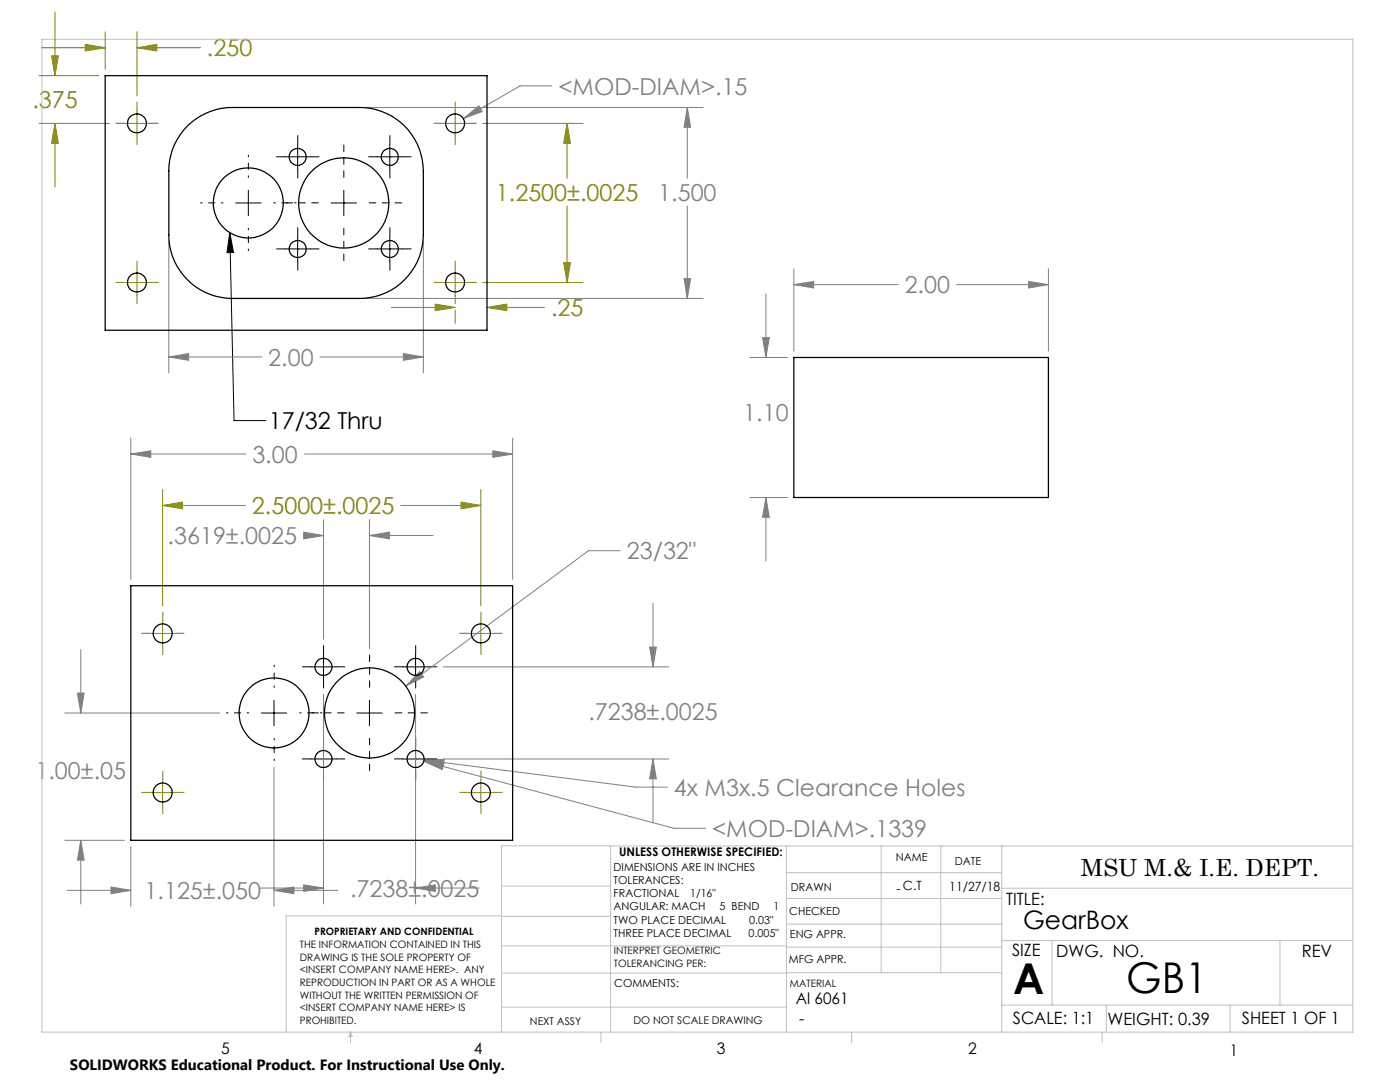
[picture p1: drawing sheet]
<svg xmlns="http://www.w3.org/2000/svg" width="279mm" height="216mm" viewBox="0 0 279 216" stroke-linecap="round" stroke-linejoin="round" font-family="sans-serif">
<g fill="none" stroke="#000" stroke-width=".2">
<path d="M49.6 38v5M56.9 31.3h5M59.4 28.8v5M68.6 38v5M75.2 31.3h5.1M77.8 28.8v5M45.9 46.4l.7 4h-1.3zM45.9 46.4l.8 37.5h6.4M47 40.5h5.1M56.9 49.7h5M59.4 47.1v5.1M66.1 40.5h5.1"/>
<path d="M75.2 49.7h5.1M77.8 47.1v5.1M54.7 139.7v5.1M62 133.1h5.1M64.6 130.5v5.1M73.7 139.7v5.1M80.4 133.1h5.1M82.9 130.5v5.1M52.1 142.3h5.1M62 151.4h5.1M64.6 148.9v5.1M71.2 142.3h5.1"/>
<path d="M80.4 151.4h5.1M82.9 148.9v5.1"/>
</g>
<g fill="none" stroke="#808000" stroke-width=".2">
<path d="M7.8 15.1h11.9M8.3 9.5h12.7M10.3 11.1h1.3l-.6 4zM11 2.4v12.7M17 8.9l4 .6-4 .7zM21 6.3v7.5M27.3 9.5l4-.6v1.3zM27.3 6.3v12.8M27.3 9.5h12.7M7.8 24.6h14M11 24.6l.6 4h-1.3zM11 24.6v12.7"/>
<path d="M24.8 24.6h5.1M27.3 22.1v5.1M88.3 24.6h5.1M90.8 22.1v5.1M96.3 24.6h20M113.2 24.6l.6 4h-1.3zM113.2 24.6v11M24.8 56.4h5.1M27.3 53.8v5.1M88.3 56.4h5.1M90.8 53.8v5.1M96.3 56.4h20"/>
<path d="M112.5 52.4h1.3l-.6 4zM113.2 41.1v15.3M78.1 61.3h12.7M86.9 60.7l3.9 .6-3.9 .7zM90.8 61.9v2.6M97.2 61.3l3.9-.6v1.3zM97.2 61.3h11.5M32.5 97.7v23.2M96 97.7v23.2M32.5 100.9l3.9-.7v1.3zM32.5 100.9h16.5M80 100.9h16"/>
<path d="M92 100.2l4 .7-4 .6zM29.9 126.4h5.1M32.5 123.9v5M93.4 126.4h5.1M96 123.9v5M29.9 158.2h5.1M32.5 155.6v5.1M93.4 158.2h5.1M96 155.6v5.1"/>
</g>
<g fill="none" stroke="#808080" stroke-width=".2">
<path d="M110.1 17.1h-6.3l-11.3 6.6M73.1 21.4h67.2M92.5 23.7l3.1-2.6 .6 1.2zM137.2 21.4l.6 4h-1.3zM137.2 21.4v14.2M33.7 48.1v26.3M73.1 59.5h67.2M84.5 48.1v26.3M136.5 55.6h1.3l-.6 3.9zM137.2 41.1v18.4M152.9 58.6v12.7M158.4 56.8l4-.6v1.3z"/>
<path d="M158.4 53.6v16.5M158.4 56.8h20.8M190.9 56.8h18.3M205.3 56.2l3.9 .6-3.9 .7zM209.2 53.6v16.5M33.7 71.2l3.9-.6v1.3zM33.7 71.2h18.5M63.9 71.2h20.6M80.5 70.6l4 .6-4 .7zM149.7 71.3h7.5M152.2 67.4h1.3l-.6 3.9zM26.1 90.6l4-.6v1.3z"/>
<path d="M26.1 87.4v28.2M26.1 90.6h23M60.7 90.6h41.6M98.4 90l3.9 .6-3.9 .7zM102.3 87.4v28.2M149.7 99.3h7.5M152.9 99.3l.6 3.9h-1.3zM152.9 99.3v12.7M60.6 106.9h4M60.6 106.2l4 .7-4 .6zM64.6 103.7v23.9M73.7 106.9l4-.7v1.3z"/>
<path d="M73.7 103.7v25.7M73.7 106.9h12.7M123.8 109.9h-6.4l-36.4 27M15.5 138.3h1.3l-.7 4zM16.1 129.6v12.7M64.6 138.6v41.8M82.9 138.6v41.8M83.7 134l.9 1.1-3.6 1.8zM88.4 133.1h45.1M129.6 129.1h1.4l-.7 4zM130.3 120.4v12.7M12.9 142.3h31"/>
<path d="M54.7 153.1v27.7M84.6 151.9l4 .4-.4 1.3zM84.6 151.9l49.9 13.4h6.3M84.6 151.7l4.1-.2-.2 1.3zM84.6 151.7l42.3 5.4h6.3M88.4 151.4h45.1M130.3 151.4l.7 4h-1.4zM130.3 151.4v12.7M12.9 167.7h11.9M13.4 177.7h12.7M16.1 167.7l.7 3.9h-1.3zM16.1 167.7v12.7"/>
<path d="M22.2 177l3.9 .7-3.9 .6zM26.1 168.9v11.9M51.9 177.2h12.7M54.7 177.7l4-.7v1.3zM54.7 177.7h12.7M60.6 176.6l4 .6-4 .7zM82.9 177.2l4-.6v1.3zM82.9 177.2h12.7"/>
</g>
<path d="M68.6 35.4v-6.5M63.5 40.5h-6.4M68.6 45.6v6.4M73.7 40.5h6.5M73.8 137.2v-6.5M68.7 142.2h-6.5M73.8 147.3v6.5M78.8 142.2h6.5" fill="none" stroke="#000" stroke-width=".2" stroke-dasharray="15.2 1.3 1.3 1.3" stroke-dashoffset="13.9"/>
<path d="M49.6 35.4v-4.4M44.5 40.5h-4.5M49.6 45.6v4.4M54.6 40.5h4.5M54.7 137.2v-4.5M49.6 142.2h-4.4M54.7 147.3v4.5M59.8 142.2h4.4" fill="none" stroke="#000" stroke-width=".2" stroke-dasharray="15.2 1.3 1.3 1.3" stroke-dashoffset="14.9"/>
<g fill="none" stroke="#000" stroke-width=".2" stroke-dasharray="15.2 1.3 1.3 1.3">
<path d="M56.9 31.3h-1.7M59.4 28.7v-1.7M59.4 33.8v1.7M62 31.3h1.7M75.3 31.3h-1.7M77.8 28.7v-1.7M77.8 33.8v1.7M80.4 31.3h1.7M56.9 49.7h-1.7M59.4 47.1v-1.7M59.4 52.2v1.7M62 49.7h1.7"/>
<path d="M75.3 49.7h-1.7M77.8 47.1v-1.7M77.8 52.2v1.7M80.4 49.7h1.7M62 133.1h-1.7M64.6 130.5v-1.7M64.6 135.6v1.7M67.1 133.1h1.7M80.4 133.1h-1.7M83 130.5v-1.7M83 135.6v1.7M85.5 133.1h1.7"/>
<path d="M62 151.4h-1.7M64.6 148.9v-1.7M64.6 154v1.7M67.1 151.4h1.7M80.4 151.4h-1.7M83 148.9v-1.7M83 154v1.7M85.5 151.4h1.7"/>
</g>
<g fill="none" stroke="#808000" stroke-width=".2" stroke-dasharray="15.2 1.3 1.3 1.3">
<path d="M24.8 24.6h-1.7M27.3 22.1v-1.7M27.3 27.1v1.7M29.9 24.6h1.7M88.3 24.6h-1.7M90.8 22.1v-1.7M90.8 27.1v1.7M93.4 24.6h1.7M24.8 56.4h-1.7M27.3 53.8v-1.7M27.3 58.9v1.7M29.9 56.4h1.7"/>
<path d="M88.3 56.4h-1.7M90.8 53.8v-1.7M90.8 58.9v1.7M93.4 56.4h1.7M29.9 126.4h-1.7M32.5 123.8v-1.7M32.5 128.9v1.7M35 126.4h1.7M93.4 126.4h-1.7M96 123.8v-1.7M96 128.9v1.7M98.5 126.4h1.7"/>
<path d="M29.9 158.1h-1.7M32.5 155.6v-1.7M35 158.1h1.7M93.4 158.1h-1.7M96 155.6v-1.7M98.5 158.1h1.7M32.5 160.7v1.7M96 160.7v1.7"/>
</g>
<g fill="none" stroke="#c0c0c0" stroke-width=".2">
<path d="M8.4 7.8h261.6v198.2h-261.6zM100.1 176.8h21.7M121.8 168.8v37.2M157 168.8v37.2M157 179.3h42.9M157 174.1h42.9M175.9 168.8v25.3M187.7 168.8v25.3M199.9 177.2h70.1M199.9 168.8v37.2M270 168.8h-169.9v37.2M100.1 194.2h56.9"/>
<path d="M100.1 188.7h56.9M100.1 182.8h21.7M100.1 182.7h-43v23.3M157 194.1h42.9M157 184.4h42.9M157 189h42.9M199.9 187.7h70.1M210 187.7v12.9M255.4 187.7v12.9M70 206v2.1M70 206l.3 .8h-.7zM100.1 201h56.9"/>
<path d="M119.9 206v2.1M170 206v2.1M199.9 200.6h70.1M220 206v2.1M220.8 200.6v5.4M245.5 200.6v5.4"/>
</g>
<path d="M45.9 46.4l.7 4h-1.3z" fill="#000"/>
<path d="M112.5 52.4h1.3l-.6 4zM113.2 24.6l.6 4h-1.3zM27.3 9.5l4-.6v1.3zM17 8.9l4 .6-4 .7zM97.2 61.3l3.9-.6v1.3zM86.9 60.7l3.9 .6-3.9 .7zM10.3 11.1h1.3l-.6 4zM11 24.6l.6 4h-1.3zM32.5 100.9l3.9-.7v1.3zM92 100.2l4 .7-4 .6z" fill="#808000"/>
<path d="M137.2 21.4l.6 4h-1.3zM136.5 55.6h1.3l-.6 3.9zM80.5 70.6l4 .6-4 .7zM33.7 71.2l3.9-.6v1.3zM92.5 23.7l3.7-1.4-.6-1.2zM158.4 56.8l4-.6v1.3zM205.3 56.2l3.9 .6-3.9 .7zM152.2 67.4h1.3l-.6 3.9zM152.9 99.3l.6 3.9h-1.3zM84.6 151.7l3.9 1.1 .2-1.3zM130.3 151.4l.7 4h-1.4zM129.6 129.1h1.4l-.7 4zM60.6 176.6l4 .6-4 .7zM82.9 177.2l4-.6v1.3zM15.5 138.3h1.3l-.7 4zM16.1 167.7l.7 3.9h-1.3zM22.2 177l3.9 .7-3.9 .6zM54.7 177.7l4-.7v1.3zM60.6 106.2l4 .7-4 .6zM73.7 106.9l4-.7v1.3zM83.7 134l-2.7 2.9 3.6-1.8zM26.1 90.6l4-.6v1.3zM98.4 90l3.9 .6-3.9 .7zM84.6 151.9l3.6 1.7 .4-1.3z" fill="#808080"/>
<g fill="none" stroke="#000" stroke-width=".25">
<path d="M21 15.1h76.2v50.8h-76.2zM37.4 25.2a12.8 12.8 0 0 1 9-3.8h25.4a12.7 12.7 0 0 1 12.7 12.7v12.7a12.8 12.8 0 0 1-12.7 12.7h-25.4a12.7 12.7 0 0 1-12.7-12.7v-12.7a12.6 12.6 0 0 1 3.7-8.9zM158.4 71.3h50.8v28h-50.8zM26.1 116.9h76.2v50.8h-76.2z"/>
<circle cx="27.3" cy="24.6" r="1.9"/>
<circle cx="59.4" cy="31.3" r="1.71"/>
<circle cx="77.8" cy="31.3" r="1.69"/>
<circle cx="90.8" cy="24.6" r="1.9"/>
<circle cx="27.3" cy="56.4" r="1.9"/>
<circle cx="49.6" cy="40.5" r="7"/>
<circle cx="59.4" cy="49.7" r="1.71"/>
<circle cx="68.6" cy="40.5" r="9"/>
<circle cx="77.8" cy="49.7" r="1.7"/>
<circle cx="90.8" cy="56.4" r="1.9"/>
<circle cx="32.5" cy="126.4" r="1.89"/>
<circle cx="64.6" cy="133.1" r="1.7"/>
<circle cx="82.9" cy="133.1" r="1.7"/>
<circle cx="96" cy="126.4" r="1.89"/>
<circle cx="32.5" cy="158.1" r="1.89"/>
<circle cx="54.7" cy="142.3" r="7"/>
<circle cx="64.6" cy="151.4" r="1.7"/>
<circle cx="73.7" cy="142.3" r="9"/>
<circle cx="82.9" cy="151.4" r="1.7"/>
<circle cx="96" cy="158.1" r="1.89"/>
</g>
<g font-size="8.5">
<text x="202.2" y="198.3">A</text>
<text x="224.8" y="198.1">GB1</text>
</g>
<text font-size="5.1" x="204.2" y="185.4">GearBox</text>
<g font-size="4.7" fill="#808000">
<text x="41.3" y="11.3">.250</text>
<text x="6.5" y="21.6">.375</text>
<text x="99" y="40.1">1.2500±.0025</text>
<text x="110" y="63.1">.25</text>
<text x="50.3" y="102.6">2.5000±.0025</text>
</g>
<g font-size="4.7" fill="#808080">
<text x="111.4" y="18.9">&lt;MOD-DIAM&gt;.15</text>
<text x="131.4" y="40.1">1.500</text>
<text x="180.6" y="58.6">2.00</text>
<text x="53.5" y="73">2.00</text>
<text x="148.3" y="84.1">1.10</text>
<text x="50.4" y="92.4">3.00</text>
<text x="33.5" y="108.6">.3619±.0025</text>
<text x="125.1" y="111.6">23/32&quot;</text>
<text x="117.4" y="143.7">.7238±.0025</text>
<text x="7.1" y="155.4">1.00±.05</text>
<text x="134.5" y="158.8">4x M3x.5 Clearance Holes</text>
<text x="142.1" y="167">&lt;MOD-DIAM&gt;.1339</text>
<text x="28.9" y="179.4">1.125±.050</text>
<text x="69.9" y="179">.7238±.0025</text>
</g>
<g font-size="4.7">
<text x="53.7" y="85.6">17/32 Thru</text>
<text x="215.7" y="174.7">MSU M.&amp; I.E. DEPT.</text>
</g>
<g font-size="3.4">
<text x="200.8" y="180.5">TITLE:</text>
<text x="202" y="190.8">SIZE</text>
<text x="210.8" y="190.9">DWG. NO.</text>
<text x="259.8" y="191">REV</text>
<text x="202.1" y="204.4">SCALE: 1:1</text>
<text x="221" y="204.5">WEIGHT: 0.39</text>
<text x="247.8" y="204.4">SHEET 1 OF 1</text>
</g>
<g font-size="3.2">
<text x="158.8" y="200.4">Al 6061</text>
<text x="159.5" y="204.4">-</text>
<text x="44.2" y="210.4">5</text>
<text x="94.6" y="210.3">4</text>
<text x="143.1" y="210.4">3</text>
<text x="193.2" y="210.3">2</text>
<text x="245.4" y="210.6">1</text>
</g>
<text font-size="3" x="14" y="213.5">SOLIDWORKS Educational Product. For Instructional Use Only.</text>
<g font-size="2.5">
<text x="178.9" y="178.2">- C.T</text>
<text x="189.5" y="177.8">11/27/18</text>
</g>
<text font-size="2.4" x="123.6" y="170.8">UNLESS OTHERWISE SPECIFIED:</text>
<g font-size="2.2">
<text x="122.5" y="173.7">DIMENSIONS ARE IN INCHES</text>
<text x="178.8" y="171.8">NAME</text>
<text x="190.6" y="172.5">DATE</text>
<text x="122.5" y="176.4">TOLERANCES:</text>
<text x="122.5" y="179">FRACTIONAL</text>
<text x="137.8" y="179">1/16&quot;</text>
<text x="157.8" y="177.8">DRAWN</text>
<text x="122.5" y="181.7">ANGULAR: MACH</text>
<text x="122.5" y="184.3">TWO PLACE DECIMAL</text>
<text x="143.6" y="181.7">5 BEND</text>
<text x="149.5" y="184.3">0.03&quot;</text>
<text x="154.4" y="181.7">1</text>
<text x="157.5" y="182.5">CHECKED</text>
<text x="122.5" y="187">THREE PLACE DECIMAL</text>
<text x="149.4" y="187">0.005&quot;</text>
<text x="157.6" y="187.2">ENG APPR.</text>
<text x="122.6" y="197">COMMENTS:</text>
<text x="157.4" y="192.2">MFG APPR.</text>
</g>
<g font-size="2.1">
<text x="105.8" y="204.5">NEXT ASSY</text>
<text x="126.4" y="204.3">DO NOT SCALE DRAWING</text>
</g>
<g font-size="2">
<text x="59.8" y="189.2">THE INFORMATION CONTAINED IN THIS</text>
<text x="59.8" y="191.7">DRAWING IS THE SOLE PROPERTY OF</text>
<text x="62.8" y="186.5">PROPRIETARY AND CONFIDENTIAL</text>
<text x="122.5" y="190.4">INTERPRET GEOMETRIC</text>
<text x="59.8" y="194.2">&lt;INSERT COMPANY NAME HERE&gt;. ANY</text>
<text x="59.8" y="196.8">REPRODUCTION IN PART OR AS A WHOLE</text>
<text x="122.5" y="192.9">TOLERANCING PER:</text>
<text x="157.7" y="197">MATERIAL</text>
<text x="59.8" y="199.3">WITHOUT THE WRITTEN PERMISSION OF</text>
<text x="59.8" y="201.8">&lt;INSERT COMPANY NAME HERE&gt; IS</text>
<text x="59.8" y="204.3">PROHIBITED.</text>
</g>
</svg>
